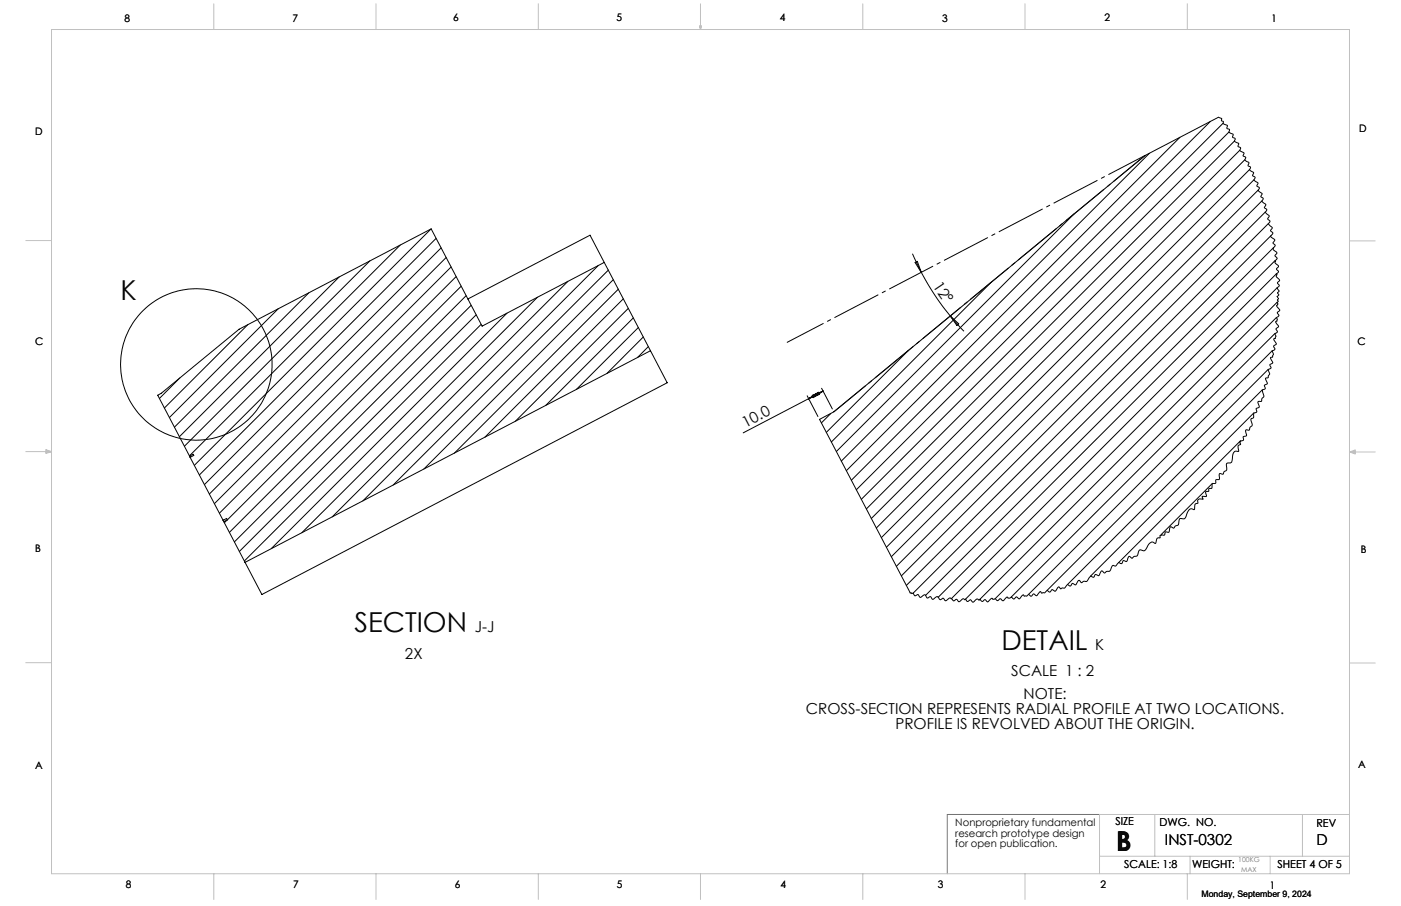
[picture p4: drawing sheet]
<svg xmlns="http://www.w3.org/2000/svg" width="432mm" height="279mm" viewBox="0 0 432 279" stroke-linecap="round" stroke-linejoin="round" font-family="sans-serif">
<g fill="none" stroke="#000" stroke-width=".31">
<path d="M373.1 37.4l-110.7 110.7M376.9 38.1l-113 113M354.3 47.3l-95 94.9M363.7 42.3l-102.9 102.9M378.7 40.8l-113.2 113.2M380.4 43.5l-113.4 113.5M382.1 46.4l-113.6 113.5M383.6 49.3l-113.5 113.5M385.1 52.4l-113.5 113.4M386.4 55.5l-113.2 113.3M387.7 58.7l-113 113M123.4 75.6l-65 65"/>
<path d="M132.8 70.7l-72.9 72.8M134.4 73.5l-72.9 73M136 76.4l-73 73M137.5 79.4l-73 73M281.2 78.2l2.8 5.8M331 66l-73.2 73.2M388.9 62l-112.6 112.7M389.9 65.4l-112.1 112.2M390.9 69l-111.6 111.6M391.7 72.7l-110.2 110.2M392.4 76.4l-107.1 107.2M85.8 95.2l-33.6 33.6"/>
<path d="M95.2 90.3l-41.4 41.4M104.6 85.4l-49.3 49.3M114 80.5l-57.2 57.1M139 82.3l-72.9 73M140.6 85.3l-73 73M142.1 88.3l-73 72.9M143.7 91.2l-73 73M145.2 94.2l-73 72.9M146.8 97.1l-73 73M156.2 96.6l-72.6 72.6M165.6 91.7l-72.6 72.6M175 86.7l-72.6 72.7"/>
<path d="M184.4 81.8l-72.6 72.7M186.2 80.9l-37.6 19.7-15.7-30-59.2 30.9-24 19.8-1.1 .6 9.8 18.8M186.2 80.9l14.3 27.3M186.2 80.9l-4.3-8.4-37.7 19.7M187.5 83.3l-66.3 66.2M189 86.3l-58.4 58.3M190.6 89.2l-50.5 50.5M192.1 92.1l-42.7 42.7M193.6 95.1l-34.7 34.8M195.2 98l-27 27M282 81l.7-.4 1.3 3.4zM284 84l4.8 8.1 4.1 5.3"/>
<path d="M292.9 97.4l4.2 4.8M292.9 97.4l2.6 2.5-.6 .5zM305.5 87.1l-49.3 49.2M393 80.4l-103.8 103.8M393.3 84.5l-100 100M393.4 97.9l-86.6 86.7M393.6 88.8l-96 95.9M393.6 93.2l-91.6 91.6M55.4 116.6l-6.3 6.3M76.4 100.1l-25.7 25.7M148.3 100l-73 73M196.7 101l-19 19.1"/>
<path d="M198.3 103.9l-11.3 11.3M199.8 106.9l-3.3 3.4M200.5 108.2l-125 65.2M200.5 108.2l5.1 9.8-124.9 65.3-11.7-22.4M253.2 119.7l3.3 6.4M279.9 108.1l-25.2 25.3M390.8 113.9l-68 68.1M392.1 108.2l-75.1 75.1M392.9 102.9l-81.2 81.2M248.8 122.1l3.3 6.3M249.2 122.9l3-1.9 .4 .6zM250.3 121.9l3.4-1.3-3 2z"/>
<path d="M252.6 129.3l4.4-2.3 95.9-79 22.6-11.8 1.1 .4-.1 .7 .5 .2-.1 .6 1.4 .6-.2 .8 .9 .4-.3 .9 1.3 .5-.1 1 .8 .4-.3 .8 1.3 .7-.2 .9 .9 .5-.3 .8 1.3 .8-.3 .8 .9 .5-.4 .8 1.4 .9-.3 1 .7 .4-.3 .8 1.3 .9-.3 .9 .8 .5-.5 .8 1.3 .8-.3 1.1 .8 .5-.5 .8 1.3 1.1-.4 .8 .8 .6-.5 .8 1.3 1.1-.5 .9 .8 .7-.6 .7 1.3 1.1-.5 1 .7 .7-.5 .8 1.2 1.1-.5 .9 .7 .9-.7 .9 1.3 1.2-.5 1a.71 .71 0 0 1 .6 .9l-.6 .8a1.09 1.09 0 0 0 1.1 1.1v.4l-.5 .8 .6 .6-.6 .8 .1 .1-.2 .3 1.2 1.2-.7 1 .7 .7-.8 .8 .3 .2-.3 .4 1.1 1.3-.7 .8 .6 .8-.7 .8 .6 1-.5 .5 .5 .6-.6 .5 .5 .7-.4 .4 .3 .4-.4 .3 .2 .9-.3 .2 .9 1.3-.7 .7 .5 .9-.8 .7 .2 .4a.69 .69 0 0 1-.5 1l1 1.3-.9 .8 .5 1-.8 .5 .4 .8-.2 .7-.5 .2 .8 1.4-.9 .7 .4 1-.8 .5 .4 1-.3 .9-.5 .1a1.07 1.07 0 0 0 .4 1.3l.2 .4-.9 .6 .4 1-1 .4 .5 1.5-.4 .5v.6l-.9 .2 .6 1.7-.9 .4 .2 1.1-.9 .3 .5 2.1-.6 .6-.1 .9-1.1 .2 .4 1.6-.9 .3 .2 1.1-1 .4-.1 1.5-.7 .2v.7l.4 1.3-.2 .3-.6 .4-.1 .8-1-.1a1.19 1.19 0 0 0 .1 1.6l-.1 .3a.75 .75 0 0 0-.9 .3 .75 .75 0 0 0 .1 1l-1 .3 .1 .2-.3 .2 .3 .6-.8 .4 .2 1.8a1.48 1.48 0 0 0-1.9 1.6 2.09 2.09 0 0 1-.7 2l-1.2 .2 .1 2-.9 .5-.3 .8-.9-.3-.2 .2v1.6l-1.1 .2v1l-1 .1-.2 1.4-.9 .1v.8l-1 .3 .2 1.4h-1.3l.3 .9-.6-.1a.96 .96 0 0 0-1.1 1.3 .9 .9 0 0 0-.8 .4 .9 .9 0 0 0-.1 .9v.6l-.3 .1a.98 .98 0 0 0-1.4 0l-.7 1.4a1.32 1.32 0 0 1-1.1 1.4 .84 .84 0 0 0-1.3 .3l-.1 1.1a.7 .7 0 0 1-.9 .7l-.7 .8-1-.4-.5 1.7-1-.2-.3 1-1-.1v.2l-.4 .1 .1 .6h-.6a1.25 1.25 0 0 0-.7 1.6l-.2 .2a1.3 1.3 0 0 0-1.4-.4 1.3 1.3 0 0 0-.9 1.1 1.86 1.86 0 0 1-1.4 1.6l-.9-.4a1.39 1.39 0 0 0-.8 1.6l-.6 .5a.9 .9 0 0 0-1.1 .5l-1.1-.5-.7 1.5-1-.2-.5 .9-.9-.3-.8 1-.9-.2-.5 .5-.3 1a.93 .93 0 0 1-1.2 .4l-.7 .5-.9-.7-.8 1.5-1.1-.3-.7 .8-.7-.4-1.4 1.8-.7-.2-.8 .5-.7-.7h-.2l-.9 1.4-1-.5-.6 .8-.9-.5-.8 1.1h-.8l-.5 .3-.6-.6-1.2 1.4-.8-.6-.6 .8-.9-.6-.9 .8-.4-.1-.4 .3-.3-.5a1.27 1.27 0 0 0-1.1 1.1l-.4 .1-.7-.6-.9 .8-.7-.6-.6 .5-.7 .1-.4-.5-1.1 1.3-.9-.7-.9 .7-.7-.6-.4 .4h-.6l-.3-.4-1.2 1.2-.7-.6a.7 .7 0 0 0-.9 .5l-.5-.2-.3-.4-.4 .3-.8-.4-1.2 1.1-.7-.7-.9 .6-.8-.7-.3 .3-.5-.4-1.3 1-.7-.7-1.1 .5-.5-.8-.3 .3-.3-.4-1.4 1-.7-.8-1.1 .5-.5-.8-.1 .2-.3-.3-1.4 .9-.8-.8-1 .4-.8-.9-1.4 .9-.7-.9-1.1 .4-.7-1-1.2 .8-.4-.2-.5-.7-.9 .5a.88 .88 0 0 0-1-.8l-.5-.1zM253.7 120.6l-24.6 12.9M256 127.5l-2.8 2.9M382.3 136l-37.5 37.5M386.4 127.4l-50.2 50.2M389 120.2l-60 60M58.4 140.7l.2 .3M58.4 140.7l1.1-.6 .2 .3-1.1 .6M58.6 141l10.2 19.4M373.7 149.1l-15.8 15.8M68.8 160.4l.2 .5M68.8 160.4l1-.5 .3 .4-1.1 .6"/>
<circle cx="60.5" cy="112.4" r="23.3"/>
</g>
<path d="M352.9 48l-110.4 57.6" fill="none" stroke="#000" stroke-width=".31" stroke-dasharray="15.2 1.3 1.3 1.3" stroke-dashoffset="2.5" stroke-linecap="butt"/>
<path d="M352.9 48l-95.9 79" fill="none" stroke="#000" stroke-width=".31" stroke-dasharray="15.2 1.3 1.3 1.3" stroke-dashoffset="2.6" stroke-linecap="butt"/>
<path d="M338.9 251.2h-46.9v18.3" fill="none" stroke="#747474" stroke-width=".31"/>
<g fill="none" stroke="#c0c0c0" stroke-width=".31">
<path d="M15.9 9.1h400v260.4h-400zM65.9 1.2v7.9M115.9 1.2v7.9M165.9 1.2v7.9M215.6 8h.6l-.3 1.1zM215.7 8l.2 1.1M215.9 1.2v7.9M216 8l-.1 1.1M265.9 1.2v7.9M315.9 1.2v7.9M365.9 1.2v7.9M7.9 74.2h8"/>
<path d="M415.9 74.3h8M7.9 139.3h8M14.2 139.1l1.7 .2M14.2 138.7l1.7 .6-1.7 .5zM15.9 139.3l-1.7 .3M415.9 139.4h8M415.9 139.4l1.8-.6v1.2zM415.9 139.4l1.8 .3M417.7 139.2l-1.8 .2M7.9 204.4h8M415.9 204.5h8M355.9 251.2v12.9"/>
<path d="M401.4 251.2v12.9M415.9 251.2h-77v18.3M65.9 269.5v7.9M115.9 269.5v7.9M165.9 269.5v7.9M215.9 269.5v7.9M265.9 269.5v7.9M315.9 269.5v7.9M338.9 264.1h77M365.9 269.5v7.9M366.8 264.1v5.4M391.5 264.1v5.4"/>
</g>
<g font-size="8.5">
<text x="37.2" y="92.6">K</text>
<text x="109.2" y="194.9">SECTION</text>
<text x="308.7" y="200.4">DETAIL</text>
<text x="344" y="262.3">B</text>
</g>
<g font-size="4.7">
<text x="287.4" y="88.1" transform="rotate(56 287.4 88.1)">12°</text>
<text x="229.7" y="132" transform="rotate(-28 229.7 132)">10.0</text>
<text x="146.3" y="194.9">J-J</text>
<text x="124.8" y="203.3">2X</text>
<text x="337.5" y="200.4">K</text>
<text x="311.7" y="208.6">SCALE 1 : 2</text>
<text x="315.5" y="215.7">NOTE:</text>
<text x="248.4" y="220.2">CROSS-SECTION REPRESENTS RADIAL PROFILE AT TWO LOCATIONS.</text>
<text x="276" y="224.7">PROFILE IS REVOLVED ABOUT THE ORIGIN.</text>
<text x="359" y="260.4">INST-0302</text>
<text x="405.7" y="260.4">D</text>
</g>
<g font-size="3.4">
<text x="343.8" y="254.3">SIZE</text>
<text x="357.4" y="254.8">DWG. NO.</text>
<text x="405.7" y="254.9">REV</text>
<text x="346.5" y="267.8">SCALE: 1:8</text>
<text x="367.5" y="267.8">WEIGHT:</text>
<text x="393.8" y="267.8">SHEET 4 OF 5</text>
</g>
<g font-size="3.2">
<text x="38.3" y="6.7">8</text>
<text x="90.2" y="6.7">7</text>
<text x="139.7" y="6.5">6</text>
<text x="190" y="6.5">5</text>
<text x="240.4" y="6.5">4</text>
<text x="290.4" y="6.7">3</text>
<text x="340.4" y="6.5">2</text>
<text x="391.9" y="6.7">1</text>
<text x="10.9" y="41.6">D</text>
<text x="418.9" y="40.7">D</text>
<text x="10.9" y="106.3">C</text>
<text x="418.4" y="106.4">C</text>
<text x="10.8" y="170.2">B</text>
<text x="419.4" y="170.6">B</text>
<text x="10.8" y="237.2">A</text>
<text x="418.6" y="236.8">A</text>
<text x="294.4" y="254.8">Nonproprietary fundamental</text>
<text x="294.4" y="258">research prototype design</text>
<text x="294.4" y="261.2">for open publication.</text>
<text x="38.8" y="273.8">8</text>
<text x="90.4" y="273.8">7</text>
<text x="140.2" y="273.8">6</text>
<text x="190.1" y="273.9">5</text>
<text x="240.5" y="273.8">4</text>
<text x="289" y="273.9">3</text>
<text x="339.1" y="273.8">2</text>
<text x="391.4" y="274.1">1</text>
</g>
<text font-size="2.7" x="370.3" y="276.8">Monday, September 9, 2024</text>
<g font-size="2.1" fill="#747474">
<text x="381.7" y="265.8">100KG</text>
<text x="382.6" y="269">MAX</text>
</g>
</svg>
